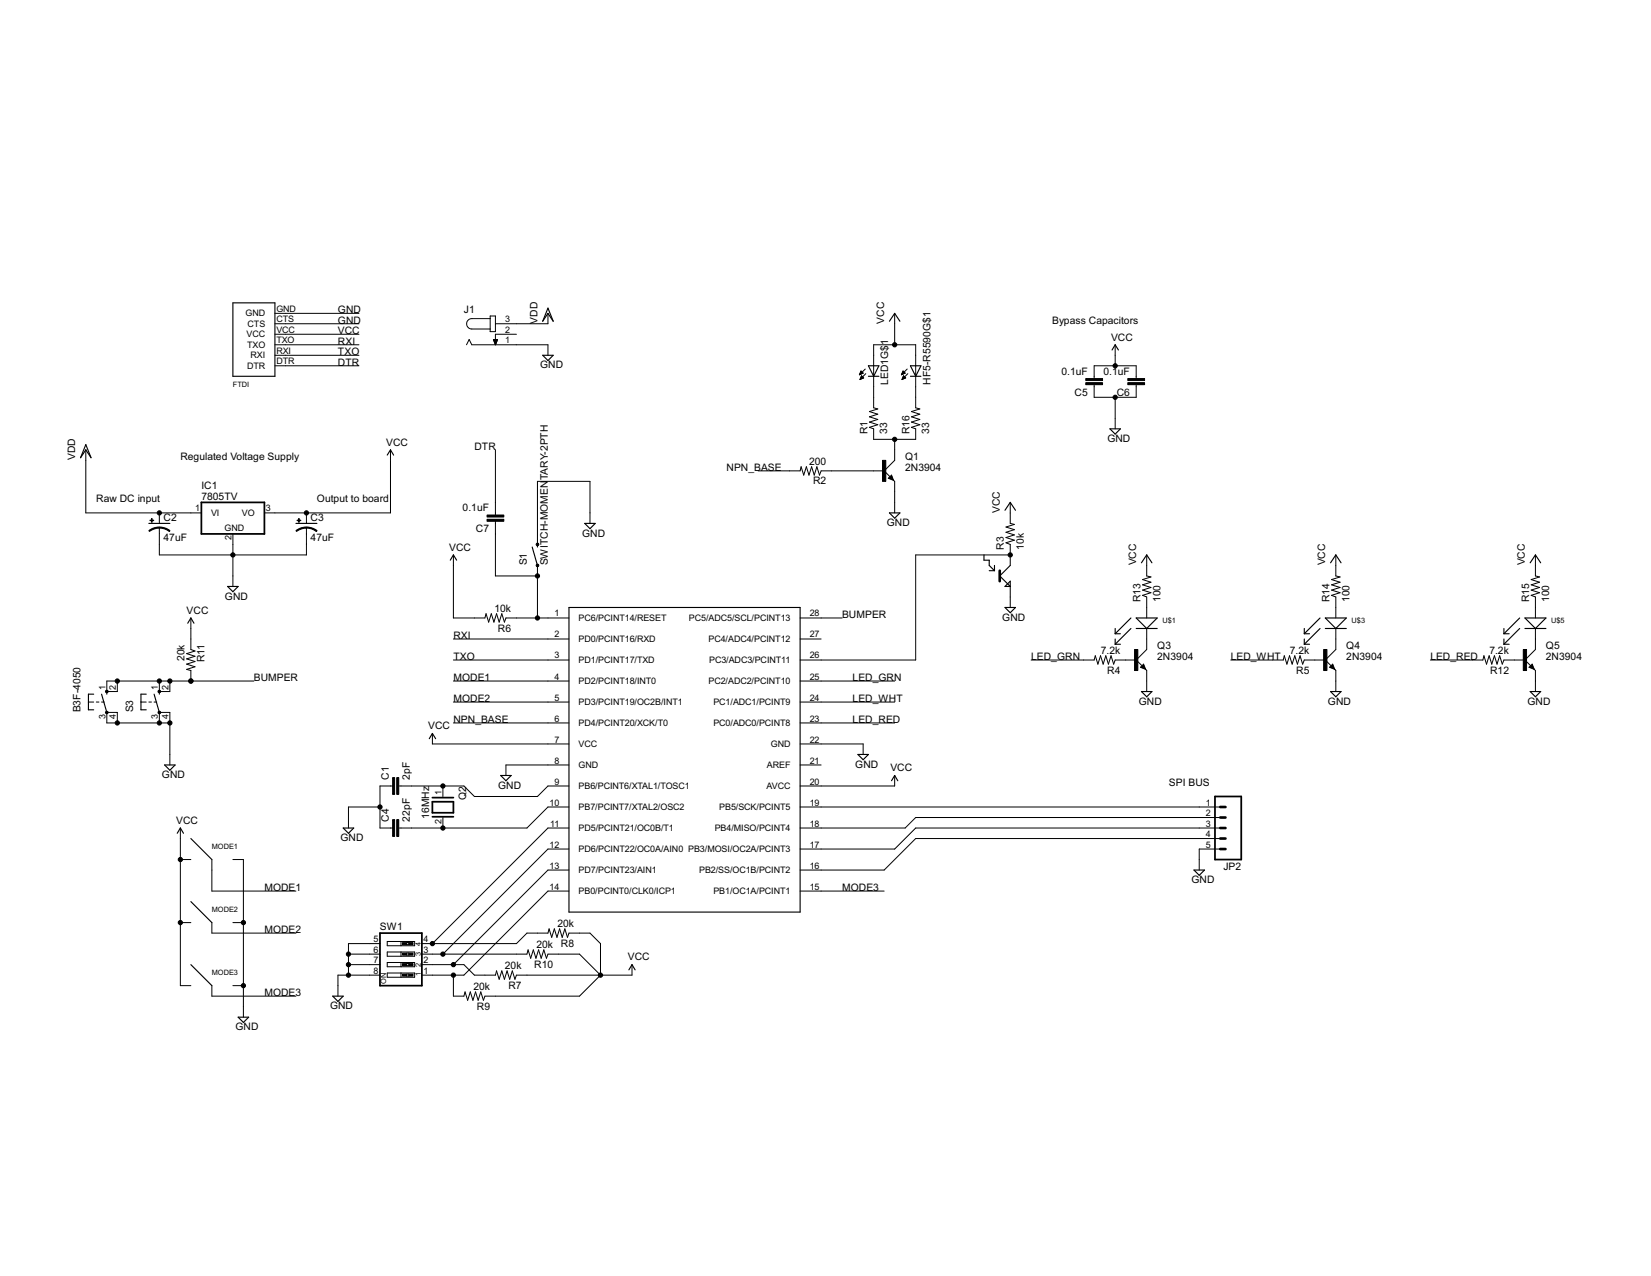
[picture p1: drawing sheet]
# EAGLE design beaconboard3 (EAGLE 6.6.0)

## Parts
B3F-4050  40-XX  [B3F-40XX]
C1  2pF  CAPPTH  [CAP-PTH-SMALL]
C2  47uF  CAP_POLPTH2  [CPOL-RADIAL-10UF-25V]
C3  47uF  CAP_POLPTH2  [CPOL-RADIAL-10UF-25V]
C4  22pF  CAPPTH  [CAP-PTH-SMALL]
C5  0.1uF  CAPPTH1  [CAP-PTH-5MM]
C6  0.1uF  CAPPTH1  [CAP-PTH-5MM]
C7  0.1uF  CAPPTH1  [CAP-PTH-5MM]
HF5-R5590  LED-2AC-CP41B-WES  [CP41B]
IC1  7805TV  [TO220V]
J1  JACK-PLUG1  [SPC4078]
JP2  M05LOCK_LONGPADS  [1X05_LOCK_LONGPADS]
LED1  LED-2AC-CP41B-WES  [CP41B]
MODE1  SPD_SLIDE_SWITCH  [SPDT_SLIDE_SWITCH]
MODE2  SPD_SLIDE_SWITCH  [SPDT_SLIDE_SWITCH]
MODE3  SPD_SLIDE_SWITCH  [SPDT_SLIDE_SWITCH]
Q1  2N3904  [TO92D]
Q2  16MHz  XTAL/S  [QS]
Q3  2N3904  [TO92D]
Q4  2N3904  [TO92D]
Q5  2N3904  [TO92D]
R1  33  RESISTORPTH-1/4W  [AXIAL-0.4]
R2  200  RESISTORPTH-1/4W  [AXIAL-0.4]
R3  10k  RESISTORPTH-1/4W  [AXIAL-0.4]
R4  7.2k  RESISTORPTH-1/4W  [AXIAL-0.4]
R5  7.2k  RESISTORPTH-1/4W  [AXIAL-0.4]
R6  10k  RESISTORPTH-1/4W  [AXIAL-0.4]
R7  20k  RESISTORPTH-1/4W  [AXIAL-0.4]
R8  20k  RESISTORPTH-1/4W  [AXIAL-0.4]
R9  20k  RESISTORPTH-1/4W  [AXIAL-0.4]
R10  20k  RESISTORPTH-1/4W  [AXIAL-0.4]
R11  20k  RESISTORPTH-1/4W  [AXIAL-0.4]
R12  7.2k  RESISTORPTH-1/4W  [AXIAL-0.4]
R13  100  RESISTORPTH-1/4W  [AXIAL-0.4]
R14  100  RESISTORPTH-1/4W  [AXIAL-0.4]
R15  100  RESISTORPTH-1/4W  [AXIAL-0.4]
R16  33  RESISTORPTH-1/4W  [AXIAL-0.4]
S1  SWITCH-MOMENTARY-2PTH  [TACTILE-PTH]
S3  40-XX  [B3F-40XX]
SW1  SW_DIP-4  [EDG-04]
U$1  8MM_LED  [8MM_LED]
U$2  BPW77NA  [TO-18]
U$3  8MM_LED  [8MM_LED]
U$4  ATMEGA328  [DIL28-3]
U$5  8MM_LED  [8MM_LED]
U$6  FTDI  [FTDI]

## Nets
BUMPER: B3F-4050.1(S) B3F-4050.2(S1) R11.P$2 S3.1(S) S3.2(S1) U$4.28(PC5/ADC5/SCL/PCINT13)
DTR: C7.2 U$6.DTR
GND: B3F-4050.3(P) B3F-4050.4(P1) C1.1 C2.2(-) C3.2(-) C4.1 C5.1 C6.1 IC1.2(GND) J1.1 JP2.5 MODE1.3 MODE2.3 MODE3.3 Q1.E Q3.E Q4.E Q5.E S1.3 S3.3(P) S3.4(P1) SW1.5 SW1.6 SW1.7 SW1.8 U$2.E U$4.8(GND) U$4.22(GND) U$6.CTS U$6.GND
LED_GRN: R4.P$2 U$4.25(PC2/ADC2/PCINT10)
LED_RED: R12.P$2 U$4.23(PC0/ADC0/PCINT8)
LED_WHT: R5.P$2 U$4.24(PC1/ADC1/PCINT9)
MODE1: MODE1.2 U$4.4(PD2/PCINT18/INT0)
MODE2: MODE2.2 U$4.5(PD3/PCINT19/OC2B/INT1)
MODE3: MODE3.2 U$4.15(PB1/OC1A/PCINT1)
N$1: Q1.C R1.P$1 R16.P$1
N$2: Q1.B R2.P$1
N$3: LED1.1(C) LED1.4(C) R1.P$2
N$4: Q3.B R4.P$1
N$5: JP2.1 U$4.19(PB5/SCK/PCINT5)
N$6: JP2.2 U$4.18(PB4/MISO/PCINT4)
N$7: JP2.3 U$4.17(PB3/MOSI/OC2A/PCINT3)
N$8: Q4.B R5.P$1
N$9: R3.P$1 U$2.C U$4.26(PC3/ADC3/PCINT11)
N$10: Q5.B R12.P$1
N$11: C7.1 R6.P$1 S1.1 U$4.1(PC6/PCINT14/RESET)
N$12: C1.2 Q2.1 U$4.9(PB6/PCINT6/XTAL1/TOSC1)
N$13: C4.2 Q2.2 U$4.10(PB7/PCINT7/XTAL2/OSC2)
N$14: R7.P$2 SW1.2 U$4.13(PD7/PCINT23/AIN1)
N$15: R8.P$2 SW1.4 U$4.11(PD5/PCINT21/OC0B/T1)
N$16: R10.P$2 SW1.3 U$4.12(PD6/PCINT22/OC0A/AIN0)
N$17: Q3.C U$1.NEG
N$18: Q4.C U$3.NEG
N$19: R9.P$2 SW1.1 U$4.14(PB0/PCINT0/CLK0/ICP1)
N$20: JP2.4 U$4.16(PB2/SS/OC1B/PCINT2)
N$21: Q5.C U$5.NEG
N$22: R13.P$1 U$1.POS
N$23: R14.P$1 U$3.POS
N$24: R15.P$1 U$5.POS
N$25: HF5-R5590.1(C) HF5-R5590.4(C) R16.P$2
NPN_BASE: R2.P$2 U$4.6(PD4/PCINT20/XCK/T0)
RXI: U$4.2(PD0/PCINT16/RXD) U$6.TXO
TXO: U$4.3(PD1/PCINT17/TXD) U$6.RXI
VCC: C3.1(+) C5.2 C6.2 HF5-R5590.2(A) HF5-R5590.3(A) IC1.3(VO) LED1.2(A) LED1.3(A) MODE1.1 MODE2.1 MODE3.1 R3.P$2 R6.P$2 R7.P$1 R8.P$1 R9.P$1 R10.P$1 R11.P$1 R13.P$2 R14.P$2 R15.P$2 U$4.7(VCC) U$4.20(AVCC) U$6.VCC
VDD: C2.1(+) IC1.1(VI) J1.3
Unconnected: J1.2 U$4.21(AREF) U$4.27(PC4/ADC4/PCINT12)

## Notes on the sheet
- Bypass Capacitors
- Regulated Voltage Supply
- Raw DC input | Output to board
- SPI BUS

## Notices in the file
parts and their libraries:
SparkFun-Capacitors: Licensing: CC v3.0 Share-Alike You are welcome to use this library for commercial purposes.
